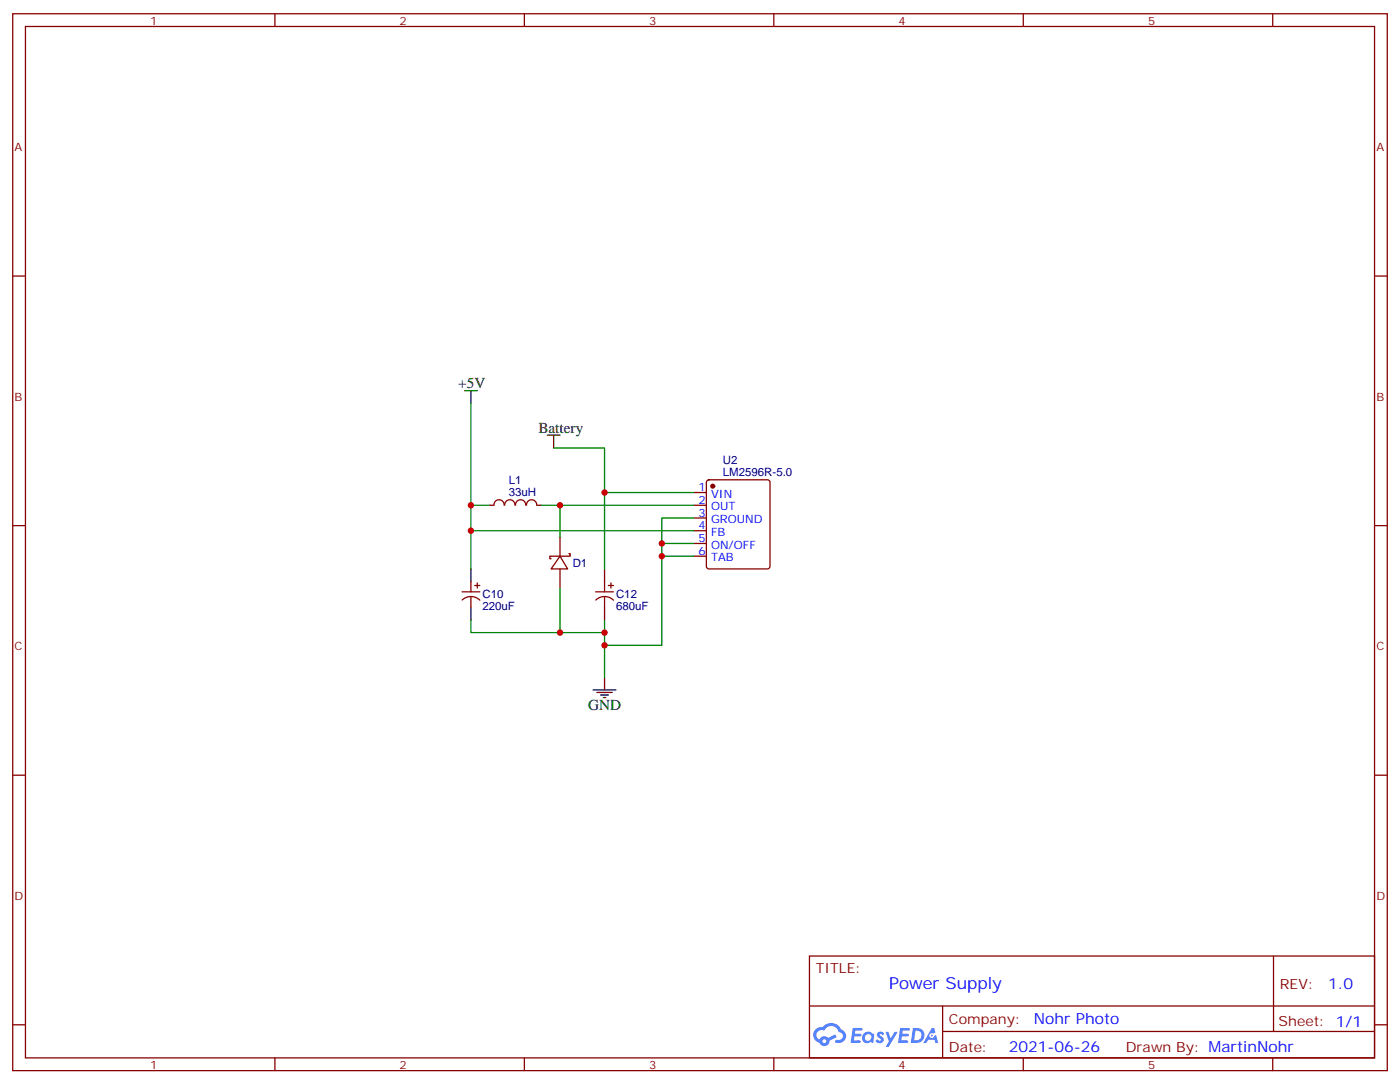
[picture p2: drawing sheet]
<svg xmlns="http://www.w3.org/2000/svg" width="388mm" height="300mm" viewBox="0 0 388 300" stroke-linecap="round" stroke-linejoin="round" font-family="sans-serif">
<g fill="none" stroke="#870000" stroke-width=".35">
<path d="M3.5 3.8h381v292.8h-381zM7.1 7.3h373.9v285.8h-373.9zM76.2 3.8v3.5M145.3 3.8v3.5M214.5 3.8v3.5M283.6 3.8v3.5M352.8 3.8v3.5M3.5 76.5h3.6M381 76.5h3.5M3.5 145.6h3.6M381 145.6h3.5M3.5 214.8h3.6"/>
<path d="M381 214.8h3.5M224.4 264.9h156.6v28.2h-156.6zM224.4 278.7h156.5M261.3 278.7v14.1M353 264.9v20.9M3.5 283.9h3.6M76.2 293.1v3.5M145.3 293.1v3.5M214.5 293.1v3.5M261.3 285.8h119.6M283.6 293.1v3.5M352.8 293.1v3.5"/>
<path d="M381 283.9h3.5"/>
</g>
<g fill="#5487ff">
<path d="M243.4 286a1.22 1.22 0 0 1 1.7 .3l-.4 .6a.47 .47 0 0 0-.4-.4 .47 .47 0 0 0-.5 .2l.1 .1a1.23 1.23 0 0 1 .8 1.9 1.44 1.44 0 0 1-2.1-.3l.5-.5 .8 .4a.29 .29 0 0 0 .3-.2 .29 .29 0 0 0-.3-.4 1.04 1.04 0 0 1-.5-1.7z"/>
<path d="M236.4 284.8h2.3l.3 .2-.1 .5h-1.8l-.1 .9h1.5l.3 .4-.4 .3h-1.6l-.1 1.1 1.7 .1 .2 .3-.2 .3h-2.6z"/>
<path d="M249.5 284.8h2.4l.3 .2-.1 .5h-1.9l-.1 .9h1.5l.4 .4-.4 .3h-1.6l-.2 1.1 1.8 .1 .1 .3-.1 .3h-2.7z"/>
<path d="M258.3 284.8h.7l.3 1.2-.6 .4a.69 .69 0 0 0-1 .2 .69 .69 0 0 0 .4 1 .69 .69 0 0 0 .9-.6l.5-.3 .5 2.2h-.8l-.2-.8h-1.7l-.5 .8h-.9z"/>
<path d="M245.5 285.9h.8l.6 1.8 1.1-1.8h.8l-2.5 4.2h-.8l.9-1.6z"/>
<path d="M253 284.8l-.6 4.1h1.4a2.11 2.11 0 0 0 2.4-2.1 2.11 2.11 0 0 0-2.5-2zM253.8 285.5a1.39 1.39 0 0 1 1.6 1.4 1.39 1.39 0 0 1-1.8 1.3h-.2z"/>
<path d="M239.4 286.4a1.54 1.54 0 0 0-.1 2.2 1.54 1.54 0 0 0 2.1 .1l.6 .2 .3-2.3-.1-.2h-.4a1.49 1.49 0 0 0-2.4 0zM239.6 287.4a.95 .95 0 0 1 1.9 0 .95 .95 0 0 1-1.9 0z"/>
<path d="M226.1 285.2a2.18 2.18 0 0 0 1 3.7 1.44 1.44 0 0 0 1.7 .9 1.44 1.44 0 0 0 1.1-1.5l2-1-.4-.7-1.9 1a1.47 1.47 0 0 0-2.5 .4 1.39 1.39 0 0 1-.6-2 1.39 1.39 0 0 1 2-.4 2.12 2.12 0 0 1 2.1-1.3 2.12 2.12 0 0 1 1.9 1.7 1.14 1.14 0 0 1 1.1 1.4 1.14 1.14 0 0 1-1.6 .7 .43 .43 0 0 0-.6 .4 .43 .43 0 0 0 .5 .5 1.98 1.98 0 0 0 2.5-1.3 1.98 1.98 0 0 0-1.3-2.5 3.1 3.1 0 0 0-5.2-.7l-.9 .1zM228 288.5a.54 .54 0 0 1 1 0 .54 .54 0 0 1-1 0z"/>
<circle cx="258.3" cy="286.9" r=".26"/>
</g>
<g fill="none" stroke="#000" stroke-width=".35">
<path d="M128.8 108.2h3.5M130.5 108.2v3.6M151.7 120.6h3.5M153.5 120.6v3.5M130.5 157.6v3.5M167.6 157.6v3.5M130.5 168.2v3.5M167.6 168.2v3.5M164.4 191.1h6.3M165.5 191.8h4.2M166.5 192.5h2.1M167.2 193.3h.7"/>
<path d="M167.6 187.6v3.5"/>
</g>
<g fill="none" stroke="#870000" stroke-width=".35">
<path d="M135.8 140h1.1M136.9 140a1.41 1.41 0 0 1 1.4-1.5 1.41 1.41 0 0 1 1.4 1.5M139.9 140a1.41 1.41 0 0 1 1.4-1.5 1.41 1.41 0 0 1 1.4 1.5M142.9 140a1.41 1.41 0 0 1 1.4-1.5 1.41 1.41 0 0 1 1.4 1.5M145.9 140a1.41 1.41 0 0 1 1.5-1.5 1.41 1.41 0 0 1 1.4 1.5M148.9 140h1M192.3 136.5h3.5M192.3 140h3.5M196 133.1l.5-.2h16.2l.5 .2 .2 .5v23.3l-.2 .5-.5 .2h-16.2l-.5-.2-.2-.5v-23.3zM155.2 154.1l2.1 3.5h-4.5zM155.2 148.8v5.3M155.2 157.6v5.3"/>
<path d="M157.7 153.4h.3v.7h-5.6v.7h.4M192.3 143.5h3.5M192.3 147h3.5M192.3 150.6h3.5M192.3 154.1h3.5M128.1 164h4.9M128.1 166.2a3.5 3.5 0 0 1 4.9 .1M130.5 161.1v2.9M130.5 165.4v2.8M131.6 162.2h1.4M132.3 161.5v1.4M165.1 164h4.9"/>
<path d="M165.1 166.2a3.5 3.5 0 0 1 4.9 .1M167.6 161.1v2.9M167.6 165.4v2.8M168.6 162.2h1.4M169.3 161.5v1.4"/>
</g>
<circle cx="197.6" cy="134.7" r=".53" fill="#870000" stroke="#870000" stroke-width=".35"/>
<g fill="none" stroke="#008700" stroke-width=".35">
<path d="M130.5 111.8v28.2M135.8 140h-5.3v17.6M149.9 140h42.4M153.5 124.1h14.1v12.4h24.7M155.2 140v8.8M167.6 136.5v21.1M130.5 147h61.8M183.4 150.6h8.9M183.4 154.1h8.9M192.3 143.5h-8.9v35.3h-15.8M130.5 171.7v3.6h37.1M155.2 162.9v12.4"/>
<path d="M167.6 171.7v15.9"/>
</g>
<g fill="#c00">
<circle cx="130.5" cy="147" r=".88"/>
<circle cx="167.6" cy="178.8" r=".88"/>
<circle cx="183.4" cy="150.6" r=".88"/>
<circle cx="183.4" cy="154.1" r=".88"/>
<circle cx="167.6" cy="175.3" r=".88"/>
<circle cx="155.2" cy="140" r=".88"/>
<circle cx="155.2" cy="175.3" r=".88"/>
<circle cx="130.5" cy="140" r=".88"/>
<circle cx="167.6" cy="136.5" r=".88"/>
</g>
<text font-size="4.6" fill="#00f" x="246.5" y="273.9">Power Supply</text>
<g font-size="4.2">
<text x="127" y="107.5">+5V</text>
<text x="149.2" y="119.9">Battery</text>
<text x="163" y="196.8">GND</text>
</g>
<g font-size="4.2" fill="#00f">
<text x="368.2" y="274.1">1.0</text>
<text x="286.5" y="283.7">Nohr Photo</text>
<text x="279.6" y="291.5">2021-06-26</text>
</g>
<g font-size="3.9" fill="#800">
<text x="226.1" y="269.5">TITLE:</text>
<text x="354.8" y="274.1">REV:</text>
<text x="263" y="283.7">Company:</text>
<text x="354.4" y="284.3">Sheet: 1/1</text>
<text x="263" y="291.3">Date:</text>
<text x="312.1" y="291.4">Drawn By: MartinNohr</text>
</g>
<g font-size="3.2" fill="#800">
<text x="41.6" y="6.8">1</text>
<text x="110.8" y="6.8">2</text>
<text x="179.9" y="6.8">3</text>
<text x="249.1" y="6.8">4</text>
<text x="318.2" y="6.8">5</text>
<text x="4.1" y="41.9">A</text>
<text x="381.5" y="41.9">A</text>
<text x="4.1" y="111.1">B</text>
<text x="381.5" y="111.1">B</text>
<text x="4.1" y="180.2">C</text>
<text x="381.5" y="180.2">C</text>
<text x="4.1" y="249.3">D</text>
<text x="381.5" y="249.3">D</text>
<text x="41.6" y="296.1">1</text>
<text x="110.8" y="296.1">2</text>
<text x="179.9" y="296.1">3</text>
<text x="249.1" y="296.1">4</text>
<text x="318.2" y="296.1">5</text>
</g>
<g font-size="3.2" fill="#000080">
<text x="200.4" y="131.7">LM2596R-5.0</text>
<text x="200.4" y="128.6">U2</text>
<text x="141" y="137.4">33uH</text>
<text x="141" y="134.2">L1</text>
<text x="158.7" y="157">D1</text>
<text x="133.7" y="165.8">C10</text>
<text x="170.8" y="165.8">C12</text>
<text x="133.7" y="169">220uF</text>
<text x="170.8" y="169">680uF</text>
</g>
<g font-size="3.2" fill="#00f">
<text x="193.6" y="136.1">1</text>
<text x="197.1" y="137.9">VIN</text>
<text x="193.6" y="139.6">2</text>
<text x="193.6" y="143.2">3</text>
<text x="197.1" y="141.4">OUT</text>
<text x="193.6" y="146.7">4</text>
<text x="197.1" y="144.9">GROUND</text>
<text x="197.1" y="148.4">FB</text>
<text x="193.6" y="150.2">5</text>
<text x="193.6" y="153.7">6</text>
<text x="197.1" y="152">ON/OFF</text>
<text x="197.1" y="155.5">TAB</text>
</g>
</svg>
